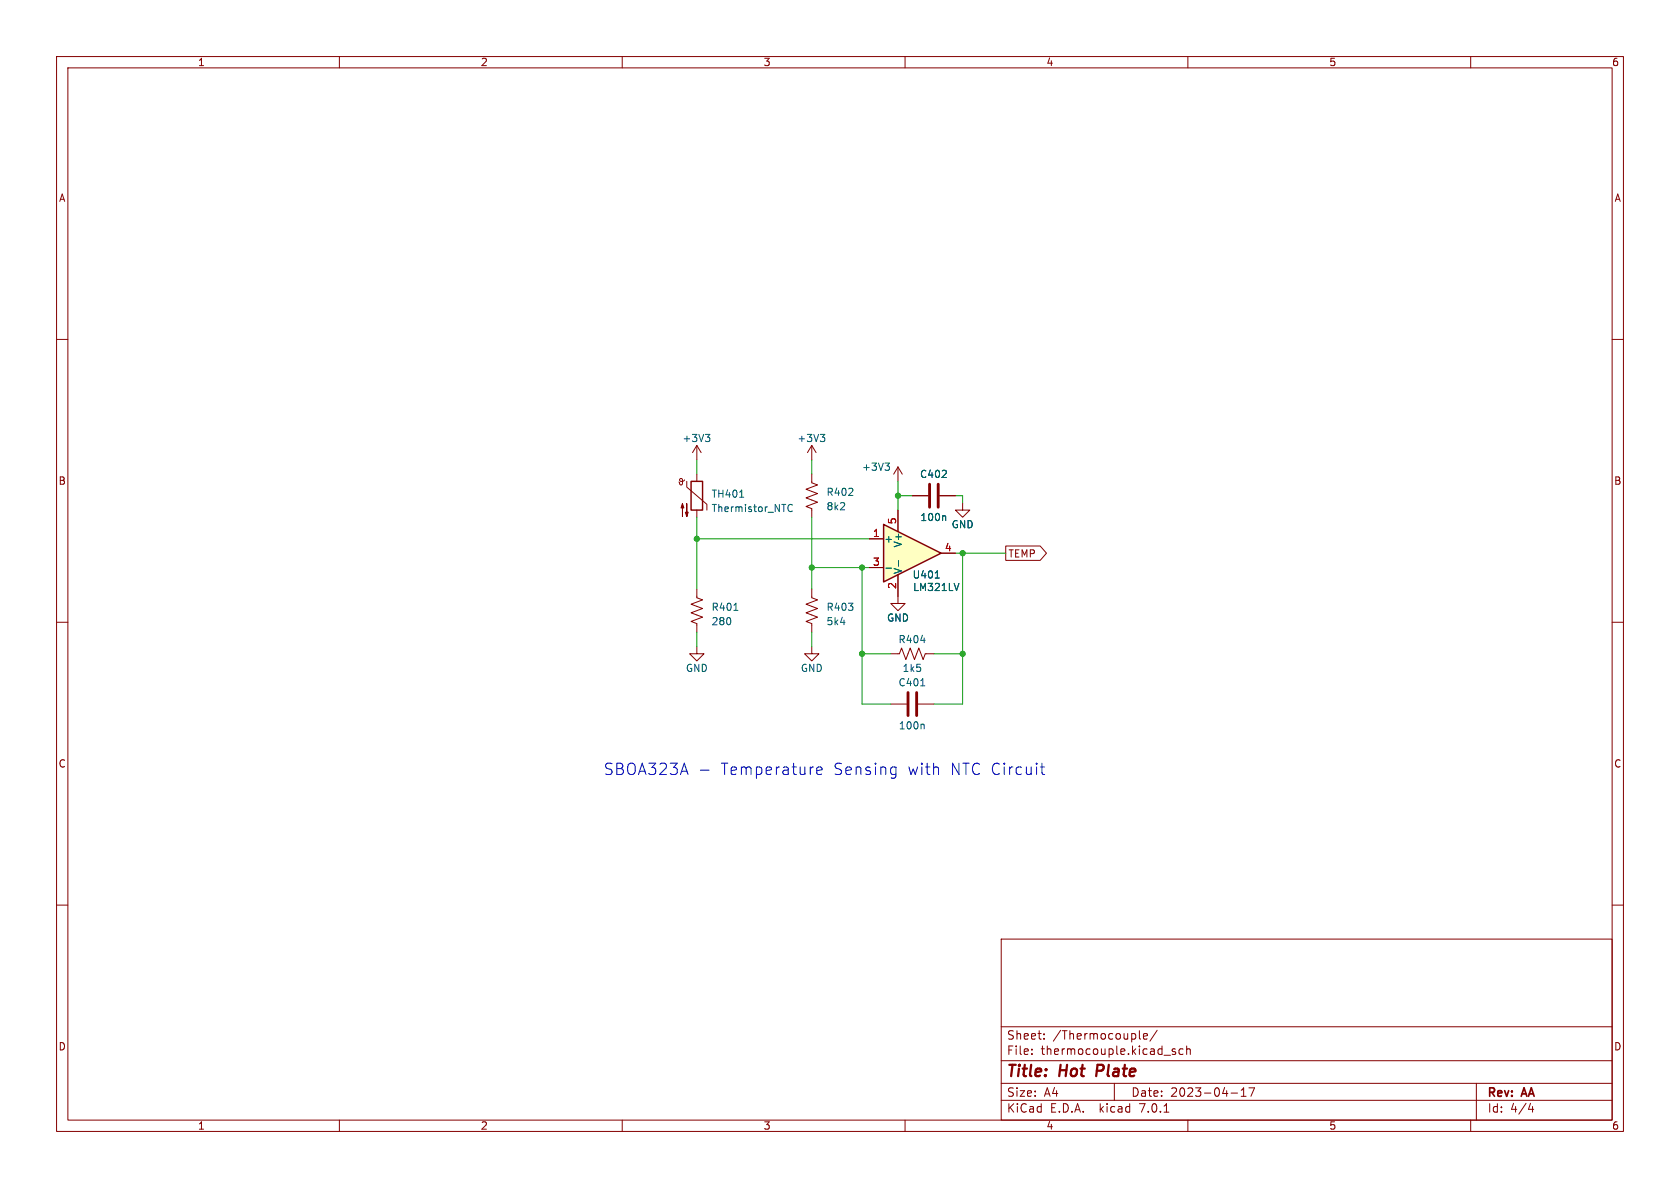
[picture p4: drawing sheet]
(kicad_sch (version 20230121) (generator eeschema)

 (paper "A4")

 (title_block
  (title "Hot Plate")
  (date "2023-04-17")
  (rev "AA"))

 (lib_symbols
  (symbol "Amplifier_Operational:LM321" (pin_names (offset 0.127)) (in_bom yes) (on_board yes)
   (property "Reference" "U" (at 0 7.62 0) (effects (font (size 1.27 1.27)) (justify left)))
   (property "Value" "LM321" (at 0 5.08 0) (effects (font (size 1.27 1.27)) (justify left)))
   (property "Footprint" "Package_TO_SOT_SMD:SOT-23-5" (at 0 0 0) (effects (font (size 1.27 1.27)) hide))
   (property "Datasheet" "http://www.ti.com/lit/ds/symlink/lm321.pdf" (at 0 0 0) (effects (font (size 1.27 1.27)) hide))
   (symbol "LM321_0_1"
    (polyline (pts (xy -5.08 5.08) (xy 5.08 0) (xy -5.08 -5.08) (xy -5.08 5.08)) (stroke (width 0.254) (type default)) (fill (type background))))
   (symbol "LM321_1_1"
    (pin input line (at -7.62 2.54 0) (length 2.54) (name "+" (effects (font (size 1.27 1.27)))) (number "1" (effects (font (size 1.27 1.27)))))
    (pin power_in line (at -2.54 -7.62 90) (length 3.81) (name "V-" (effects (font (size 1.27 1.27)))) (number "2" (effects (font (size 1.27 1.27)))))
    (pin input line (at -7.62 -2.54 0) (length 2.54) (name "-" (effects (font (size 1.27 1.27)))) (number "3" (effects (font (size 1.27 1.27)))))
    (pin output line (at 7.62 0 180) (length 2.54) (name "~" (effects (font (size 1.27 1.27)))) (number "4" (effects (font (size 1.27 1.27)))))
    (pin power_in line (at -2.54 7.62 270) (length 3.81) (name "V+" (effects (font (size 1.27 1.27)))) (number "5" (effects (font (size 1.27 1.27)))))))
  (symbol "Device:C" (pin_numbers hide) (pin_names (offset 0.254)) (in_bom yes) (on_board yes)
   (property "Reference" "C" (at 0.635 2.54 0) (effects (font (size 1.27 1.27)) (justify left)))
   (property "Value" "C" (at 0.635 -2.54 0) (effects (font (size 1.27 1.27)) (justify left)))
   (property "Footprint" "" (at 0.9652 -3.81 0) (effects (font (size 1.27 1.27)) hide))
   (property "Datasheet" "~" (at 0 0 0) (effects (font (size 1.27 1.27)) hide))
   (symbol "C_0_1"
    (polyline (pts (xy -2.032 -0.762) (xy 2.032 -0.762)) (stroke (width 0.508) (type default)) (fill (type none)))
    (polyline (pts (xy -2.032 0.762) (xy 2.032 0.762)) (stroke (width 0.508) (type default)) (fill (type none))))
   (symbol "C_1_1"
    (pin passive line (at 0 3.81 270) (length 2.794) (name "~" (effects (font (size 1.27 1.27)))) (number "1" (effects (font (size 1.27 1.27)))))
    (pin passive line (at 0 -3.81 90) (length 2.794) (name "~" (effects (font (size 1.27 1.27)))) (number "2" (effects (font (size 1.27 1.27)))))))
  (symbol "Device:R_US" (pin_numbers hide) (pin_names (offset 0)) (in_bom yes) (on_board yes)
   (property "Reference" "R" (at 2.54 0 90) (effects (font (size 1.27 1.27))))
   (property "Value" "R_US" (at -2.54 0 90) (effects (font (size 1.27 1.27))))
   (property "Footprint" "" (at 1.016 -0.254 90) (effects (font (size 1.27 1.27)) hide))
   (property "Datasheet" "~" (at 0 0 0) (effects (font (size 1.27 1.27)) hide))
   (symbol "R_US_0_1"
    (polyline (pts (xy 0 -2.286) (xy 0 -2.54)) (stroke (width 0) (type default)) (fill (type none)))
    (polyline (pts (xy 0 2.286) (xy 0 2.54)) (stroke (width 0) (type default)) (fill (type none)))
    (polyline (pts (xy 0 -0.762) (xy 1.016 -1.143) (xy 0 -1.524) (xy -1.016 -1.905) (xy 0 -2.286)) (stroke (width 0) (type default)) (fill (type none)))
    (polyline (pts (xy 0 0.762) (xy 1.016 0.381) (xy 0 0) (xy -1.016 -0.381) (xy 0 -0.762)) (stroke (width 0) (type default)) (fill (type none)))
    (polyline (pts (xy 0 2.286) (xy 1.016 1.905) (xy 0 1.524) (xy -1.016 1.143) (xy 0 0.762)) (stroke (width 0) (type default)) (fill (type none))))
   (symbol "R_US_1_1"
    (pin passive line (at 0 3.81 270) (length 1.27) (name "~" (effects (font (size 1.27 1.27)))) (number "1" (effects (font (size 1.27 1.27)))))
    (pin passive line (at 0 -3.81 90) (length 1.27) (name "~" (effects (font (size 1.27 1.27)))) (number "2" (effects (font (size 1.27 1.27)))))))
  (symbol "Device:Thermistor_NTC" (pin_numbers hide) (pin_names (offset 0)) (in_bom yes) (on_board yes)
   (property "Reference" "TH" (at -4.445 0 90) (effects (font (size 1.27 1.27))))
   (property "Value" "Thermistor_NTC" (at 3.175 0 90) (effects (font (size 1.27 1.27))))
   (property "Footprint" "" (at 0 1.27 0) (effects (font (size 1.27 1.27)) hide))
   (property "Datasheet" "~" (at 0 1.27 0) (effects (font (size 1.27 1.27)) hide))
   (symbol "Thermistor_NTC_0_1"
    (arc (start -3.048 2.159) (mid -3.0495 2.3143) (end -3.175 2.413) (stroke (width 0) (type default)) (fill (type none)))
    (arc (start -3.048 2.159) (mid -2.9736 1.9794) (end -2.794 1.905) (stroke (width 0) (type default)) (fill (type none)))
    (arc (start -3.048 2.794) (mid -2.9736 2.6144) (end -2.794 2.54) (stroke (width 0) (type default)) (fill (type none)))
    (arc (start -2.794 1.905) (mid -2.6144 1.9794) (end -2.54 2.159) (stroke (width 0) (type default)) (fill (type none)))
    (arc (start -2.794 2.54) (mid -2.4393 2.5587) (end -2.159 2.794) (stroke (width 0) (type default)) (fill (type none)))
    (arc (start -2.794 3.048) (mid -2.9736 2.9736) (end -3.048 2.794) (stroke (width 0) (type default)) (fill (type none)))
    (arc (start -2.54 2.794) (mid -2.6144 2.9736) (end -2.794 3.048) (stroke (width 0) (type default)) (fill (type none)))
    (rectangle (start -1.016 2.54) (end 1.016 -2.54) (stroke (width 0.254) (type default)) (fill (type none)))
    (polyline (pts (xy -2.54 2.159) (xy -2.54 2.794)) (stroke (width 0) (type default)) (fill (type none)))
    (polyline (pts (xy -1.778 2.54) (xy -1.778 1.524) (xy 1.778 -1.524) (xy 1.778 -2.54)) (stroke (width 0) (type default)) (fill (type none)))
    (polyline (pts (xy -2.54 -3.683) (xy -2.54 -1.397) (xy -2.794 -2.159) (xy -2.286 -2.159) (xy -2.54 -1.397) (xy -2.54 -1.651)) (stroke (width 0) (type default)) (fill (type outline)))
    (polyline (pts (xy -1.778 -1.397) (xy -1.778 -3.683) (xy -2.032 -2.921) (xy -1.524 -2.921) (xy -1.778 -3.683) (xy -1.778 -3.429)) (stroke (width 0) (type default)) (fill (type outline))))
   (symbol "Thermistor_NTC_1_1"
    (pin passive line (at 0 3.81 270) (length 1.27) (name "~" (effects (font (size 1.27 1.27)))) (number "1" (effects (font (size 1.27 1.27)))))
    (pin passive line (at 0 -3.81 90) (length 1.27) (name "~" (effects (font (size 1.27 1.27)))) (number "2" (effects (font (size 1.27 1.27)))))))
  (symbol "power:+3V3" (power) (pin_names (offset 0)) (in_bom yes) (on_board yes)
   (property "Reference" "#PWR" (at 0 -3.81 0) (effects (font (size 1.27 1.27)) hide))
   (property "Value" "+3V3" (at 0 3.556 0) (effects (font (size 1.27 1.27))))
   (property "Footprint" "" (at 0 0 0) (effects (font (size 1.27 1.27)) hide))
   (property "Datasheet" "" (at 0 0 0) (effects (font (size 1.27 1.27)) hide))
   (symbol "+3V3_0_1"
    (polyline (pts (xy -0.762 1.27) (xy 0 2.54)) (stroke (width 0) (type default)) (fill (type none)))
    (polyline (pts (xy 0 0) (xy 0 2.54)) (stroke (width 0) (type default)) (fill (type none)))
    (polyline (pts (xy 0 2.54) (xy 0.762 1.27)) (stroke (width 0) (type default)) (fill (type none))))
   (symbol "+3V3_1_1"
    (pin power_in line (at 0 0 90) (length 0) hide (name "+3V3" (effects (font (size 1.27 1.27)))) (number "1" (effects (font (size 1.27 1.27)))))))
  (symbol "power:GND" (power) (pin_names (offset 0)) (in_bom yes) (on_board yes)
   (property "Reference" "#PWR" (at 0 -6.35 0) (effects (font (size 1.27 1.27)) hide))
   (property "Value" "GND" (at 0 -3.81 0) (effects (font (size 1.27 1.27))))
   (property "Footprint" "" (at 0 0 0) (effects (font (size 1.27 1.27)) hide))
   (property "Datasheet" "" (at 0 0 0) (effects (font (size 1.27 1.27)) hide))
   (symbol "GND_0_1"
    (polyline (pts (xy 0 0) (xy 0 -1.27) (xy 1.27 -1.27) (xy 0 -2.54) (xy -1.27 -1.27) (xy 0 -1.27)) (stroke (width 0) (type default)) (fill (type none))))
   (symbol "GND_1_1"
    (pin power_in line (at 0 0 270) (length 0) hide (name "GND" (effects (font (size 1.27 1.27)))) (number "1" (effects (font (size 1.27 1.27))))))))

 (junction (at 170.18 115.57) (diameter 0) (color 0 0 0 0))
 (junction (at 152.4 100.33) (diameter 0) (color 0 0 0 0))
 (junction (at 123.19 95.25) (diameter 0) (color 0 0 0 0))
 (junction (at 170.18 97.79) (diameter 0) (color 0 0 0 0))
 (junction (at 143.51 100.33) (diameter 0) (color 0 0 0 0))
 (junction (at 152.4 115.57) (diameter 0) (color 0 0 0 0))
 (junction (at 158.75 87.63) (diameter 0) (color 0 0 0 0))

 (wire (pts (xy 143.51 91.44) (xy 143.51 100.33)) (stroke (width 0) (type default)))
 (wire (pts (xy 123.19 111.76) (xy 123.19 114.3)) (stroke (width 0) (type default)))
 (wire (pts (xy 152.4 100.33) (xy 152.4 115.57)) (stroke (width 0) (type default)))
 (wire (pts (xy 143.51 100.33) (xy 152.4 100.33)) (stroke (width 0) (type default)))
 (wire (pts (xy 170.18 97.79) (xy 170.18 115.57)) (stroke (width 0) (type default)))
 (wire (pts (xy 123.19 91.44) (xy 123.19 95.25)) (stroke (width 0) (type default)))
 (wire (pts (xy 158.75 87.63) (xy 161.29 87.63)) (stroke (width 0) (type default)))
 (wire (pts (xy 123.19 95.25) (xy 123.19 104.14)) (stroke (width 0) (type default)))
 (wire (pts (xy 158.75 87.63) (xy 158.75 90.17)) (stroke (width 0) (type default)))
 (wire (pts (xy 143.51 111.76) (xy 143.51 114.3)) (stroke (width 0) (type default)))
 (wire (pts (xy 168.91 97.79) (xy 170.18 97.79)) (stroke (width 0) (type default)))
 (wire (pts (xy 170.18 88.9) (xy 170.18 87.63)) (stroke (width 0) (type default)))
 (wire (pts (xy 152.4 100.33) (xy 153.67 100.33)) (stroke (width 0) (type default)))
 (wire (pts (xy 152.4 115.57) (xy 152.4 124.46)) (stroke (width 0) (type default)))
 (wire (pts (xy 157.48 115.57) (xy 152.4 115.57)) (stroke (width 0) (type default)))
 (wire (pts (xy 123.19 95.25) (xy 153.67 95.25)) (stroke (width 0) (type default)))
 (wire (pts (xy 143.51 81.28) (xy 143.51 83.82)) (stroke (width 0) (type default)))
 (wire (pts (xy 168.91 87.63) (xy 170.18 87.63)) (stroke (width 0) (type default)))
 (wire (pts (xy 152.4 124.46) (xy 157.48 124.46)) (stroke (width 0) (type default)))
 (wire (pts (xy 158.75 85.09) (xy 158.75 87.63)) (stroke (width 0) (type default)))
 (wire (pts (xy 165.1 115.57) (xy 170.18 115.57)) (stroke (width 0) (type default)))
 (wire (pts (xy 170.18 97.79) (xy 177.8 97.79)) (stroke (width 0) (type default)))
 (wire (pts (xy 170.18 115.57) (xy 170.18 124.46)) (stroke (width 0) (type default)))
 (wire (pts (xy 143.51 100.33) (xy 143.51 104.14)) (stroke (width 0) (type default)))
 (wire (pts (xy 165.1 124.46) (xy 170.18 124.46)) (stroke (width 0) (type default)))
 (wire (pts (xy 123.19 81.28) (xy 123.19 83.82)) (stroke (width 0) (type default)))

 (text "SBOA323A - Temperature Sensing with NTC Circuit" (at 106.68 137.16 0) (effects (font (size 2 2)) (justify left bottom)))

 (global_label "TEMP" (shape output) (at 177.8 97.79 0) (fields_autoplaced) (effects (font (size 1.27 1.27)) (justify left))
  (property "Intersheetrefs" "${INTERSHEET_REFS}" (at 185.5438 97.79 0) (effects (font (size 1.27 1.27)) (justify left) hide)))

 (symbol (lib_id "Device:C") (at 161.29 124.46 270) (unit 1) (in_bom yes) (on_board yes) (dnp no)
  (property "Reference" "C3" (at 161.29 120.65 90) (effects (font (size 1.27 1.27))))
  (property "Value" "100n" (at 161.29 128.27 90) (effects (font (size 1.27 1.27))))
  (property "Footprint" "Capacitor_SMD:C_0603_1608Metric_Pad1.08x0.95mm_HandSolder" (at 157.48 125.4252 0) (effects (font (size 1.27 1.27)) hide))
  (property "Datasheet" "~" (at 161.29 124.46 0) (effects (font (size 1.27 1.27)) hide))
  (property "LCSC Part #" "C14663" (at 161.29 124.46 0) (effects (font (size 1.27 1.27)) hide))
  (property "MPN" "CC0603KRX7R9BB104" (at 161.29 124.46 0) (effects (font (size 1.27 1.27)) hide)) (pin "1") (pin "2")
  (instances (project "HotPlate" (path "" (reference "C3") (unit 1)) (path "" (reference "C401") (unit 1)))))

 (symbol (lib_id "Device:R_US") (at 123.19 107.95 0) (unit 1) (in_bom yes) (on_board yes) (dnp no) (fields_autoplaced)
  (property "Reference" "R1" (at 125.73 107.315 0) (effects (font (size 1.27 1.27)) (justify left)))
  (property "Value" "280" (at 125.73 109.855 0) (effects (font (size 1.27 1.27)) (justify left)))
  (property "Footprint" "Resistor_SMD:R_0603_1608Metric_Pad0.98x0.95mm_HandSolder" (at 124.206 108.204 90) (effects (font (size 1.27 1.27)) hide))
  (property "Datasheet" "~" (at 123.19 107.95 0) (effects (font (size 1.27 1.27)) hide))
  (property "LCSC Part #" "" (at 123.19 107.95 0) (effects (font (size 1.27 1.27)) hide)) (pin "1") (pin "2")
  (instances (project "HotPlate" (path "" (reference "R1") (unit 1)) (path "" (reference "R401") (unit 1)) (path "" (reference "R301") (unit 1)))))

 (symbol (lib_id "power:+3V3") (at 143.51 81.28 0) (unit 1) (in_bom yes) (on_board yes) (dnp no)
  (property "Reference" "#PWR018" (at 143.51 85.09 0) (effects (font (size 1.27 1.27)) hide))
  (property "Value" "+3V3" (at 143.51 77.47 0) (effects (font (size 1.27 1.27))))
  (property "Footprint" "" (at 143.51 81.28 0) (effects (font (size 1.27 1.27)) hide))
  (property "Datasheet" "" (at 143.51 81.28 0) (effects (font (size 1.27 1.27)) hide)) (pin "1")
  (instances (project "HotPlate" (path "" (reference "#PWR018") (unit 1)) (path "" (reference "#PWR0403") (unit 1)))))

 (symbol (lib_id "power:GND") (at 170.18 88.9 0) (unit 1) (in_bom yes) (on_board yes) (dnp no)
  (property "Reference" "#PWR011" (at 170.18 95.25 0) (effects (font (size 1.27 1.27)) hide))
  (property "Value" "GND" (at 170.18 92.71 0) (effects (font (size 1.27 1.27))))
  (property "Footprint" "" (at 170.18 88.9 0) (effects (font (size 1.27 1.27)) hide))
  (property "Datasheet" "" (at 170.18 88.9 0) (effects (font (size 1.27 1.27)) hide)) (pin "1")
  (instances (project "HotPlate" (path "" (reference "#PWR011") (unit 1)) (path "" (reference "#PWR0407") (unit 1)))))

 (symbol (lib_id "power:GND") (at 158.75 105.41 0) (unit 1) (in_bom yes) (on_board yes) (dnp no)
  (property "Reference" "#PWR011" (at 158.75 111.76 0) (effects (font (size 1.27 1.27)) hide))
  (property "Value" "GND" (at 158.75 109.22 0) (effects (font (size 1.27 1.27))))
  (property "Footprint" "" (at 158.75 105.41 0) (effects (font (size 1.27 1.27)) hide))
  (property "Datasheet" "" (at 158.75 105.41 0) (effects (font (size 1.27 1.27)) hide)) (pin "1")
  (instances (project "HotPlate" (path "" (reference "#PWR011") (unit 1)) (path "" (reference "#PWR0406") (unit 1)))))

 (symbol (lib_id "power:+3V3") (at 158.75 85.09 0) (unit 1) (in_bom yes) (on_board yes) (dnp no)
  (property "Reference" "#PWR018" (at 158.75 88.9 0) (effects (font (size 1.27 1.27)) hide))
  (property "Value" "+3V3" (at 154.94 82.55 0) (effects (font (size 1.27 1.27))))
  (property "Footprint" "" (at 158.75 85.09 0) (effects (font (size 1.27 1.27)) hide))
  (property "Datasheet" "" (at 158.75 85.09 0) (effects (font (size 1.27 1.27)) hide)) (pin "1")
  (instances (project "HotPlate" (path "" (reference "#PWR018") (unit 1)) (path "" (reference "#PWR0405") (unit 1)))))

 (symbol (lib_id "Device:R_US") (at 161.29 115.57 90) (unit 1) (in_bom yes) (on_board yes) (dnp no)
  (property "Reference" "R1" (at 161.29 113.03 90) (effects (font (size 1.27 1.27))))
  (property "Value" "1k5" (at 161.29 118.11 90) (effects (font (size 1.27 1.27))))
  (property "Footprint" "Resistor_SMD:R_0603_1608Metric_Pad0.98x0.95mm_HandSolder" (at 161.544 114.554 90) (effects (font (size 1.27 1.27)) hide))
  (property "Datasheet" "~" (at 161.29 115.57 0) (effects (font (size 1.27 1.27)) hide))
  (property "LCSC Part #" "" (at 161.29 115.57 0) (effects (font (size 1.27 1.27)) hide)) (pin "1") (pin "2")
  (instances (project "HotPlate" (path "" (reference "R1") (unit 1)) (path "" (reference "R404") (unit 1)) (path "" (reference "R301") (unit 1)))))

 (symbol (lib_id "Amplifier_Operational:LM321") (at 161.29 97.79 0) (unit 1) (in_bom yes) (on_board yes) (dnp no)
  (property "Reference" "U401" (at 163.83 101.6 0) (effects (font (size 1.27 1.27))))
  (property "Value" "LM321LV" (at 165.5397 103.808 0) (effects (font (size 1.27 1.27))))
  (property "Footprint" "Package_TO_SOT_SMD:SOT-23-5" (at 161.29 97.79 0) (effects (font (size 1.27 1.27)) hide))
  (property "Datasheet" "http://www.ti.com/lit/ds/symlink/lm321.pdf" (at 161.29 97.79 0) (effects (font (size 1.27 1.27)) hide)) (pin "1") (pin "2") (pin "3") (pin "4") (pin "5")
  (instances (project "HotPlate" (path "" (reference "U401") (unit 1)) (path "" (reference "U401") (unit 1)))))

 (symbol (lib_id "power:+3V3") (at 123.19 81.28 0) (unit 1) (in_bom yes) (on_board yes) (dnp no)
  (property "Reference" "#PWR018" (at 123.19 85.09 0) (effects (font (size 1.27 1.27)) hide))
  (property "Value" "+3V3" (at 123.19 77.47 0) (effects (font (size 1.27 1.27))))
  (property "Footprint" "" (at 123.19 81.28 0) (effects (font (size 1.27 1.27)) hide))
  (property "Datasheet" "" (at 123.19 81.28 0) (effects (font (size 1.27 1.27)) hide)) (pin "1")
  (instances (project "HotPlate" (path "" (reference "#PWR018") (unit 1)) (path "" (reference "#PWR0401") (unit 1)))))

 (symbol (lib_id "Device:R_US") (at 143.51 87.63 0) (unit 1) (in_bom yes) (on_board yes) (dnp no) (fields_autoplaced)
  (property "Reference" "R1" (at 146.05 86.995 0) (effects (font (size 1.27 1.27)) (justify left)))
  (property "Value" "8k2" (at 146.05 89.535 0) (effects (font (size 1.27 1.27)) (justify left)))
  (property "Footprint" "Resistor_SMD:R_0603_1608Metric_Pad0.98x0.95mm_HandSolder" (at 144.526 87.884 90) (effects (font (size 1.27 1.27)) hide))
  (property "Datasheet" "~" (at 143.51 87.63 0) (effects (font (size 1.27 1.27)) hide))
  (property "LCSC Part #" "" (at 143.51 87.63 0) (effects (font (size 1.27 1.27)) hide)) (pin "1") (pin "2")
  (instances (project "HotPlate" (path "" (reference "R1") (unit 1)) (path "" (reference "R402") (unit 1)) (path "" (reference "R301") (unit 1)))))

 (symbol (lib_id "Device:Thermistor_NTC") (at 123.19 87.63 0) (unit 1) (in_bom yes) (on_board yes) (dnp no) (fields_autoplaced)
  (property "Reference" "TH401" (at 125.73 87.3125 0) (effects (font (size 1.27 1.27)) (justify left)))
  (property "Value" "Thermistor_NTC" (at 125.73 89.8525 0) (effects (font (size 1.27 1.27)) (justify left)))
  (property "Footprint" "Connector_PinHeader_2.54mm:PinHeader_2x01_P2.54mm_Vertical" (at 123.19 86.36 0) (effects (font (size 1.27 1.27)) hide))
  (property "Datasheet" "~" (at 123.19 86.36 0) (effects (font (size 1.27 1.27)) hide))
  (property "LCSC Part #" "" (at 123.19 87.63 0) (effects (font (size 1.27 1.27)) hide)) (pin "1") (pin "2")
  (instances (project "HotPlate" (path "" (reference "TH401") (unit 1)))))

 (symbol (lib_id "Device:R_US") (at 143.51 107.95 0) (unit 1) (in_bom yes) (on_board yes) (dnp no) (fields_autoplaced)
  (property "Reference" "R1" (at 146.05 107.315 0) (effects (font (size 1.27 1.27)) (justify left)))
  (property "Value" "5k4" (at 146.05 109.855 0) (effects (font (size 1.27 1.27)) (justify left)))
  (property "Footprint" "Resistor_SMD:R_0603_1608Metric_Pad0.98x0.95mm_HandSolder" (at 144.526 108.204 90) (effects (font (size 1.27 1.27)) hide))
  (property "Datasheet" "~" (at 143.51 107.95 0) (effects (font (size 1.27 1.27)) hide))
  (property "LCSC Part #" "" (at 143.51 107.95 0) (effects (font (size 1.27 1.27)) hide)) (pin "1") (pin "2")
  (instances (project "HotPlate" (path "" (reference "R1") (unit 1)) (path "" (reference "R403") (unit 1)) (path "" (reference "R301") (unit 1)))))

 (symbol (lib_id "power:GND") (at 143.51 114.3 0) (unit 1) (in_bom yes) (on_board yes) (dnp no)
  (property "Reference" "#PWR011" (at 143.51 120.65 0) (effects (font (size 1.27 1.27)) hide))
  (property "Value" "GND" (at 143.51 118.11 0) (effects (font (size 1.27 1.27))))
  (property "Footprint" "" (at 143.51 114.3 0) (effects (font (size 1.27 1.27)) hide))
  (property "Datasheet" "" (at 143.51 114.3 0) (effects (font (size 1.27 1.27)) hide)) (pin "1")
  (instances (project "HotPlate" (path "" (reference "#PWR011") (unit 1)) (path "" (reference "#PWR0404") (unit 1)))))

 (symbol (lib_id "Device:C") (at 165.1 87.63 270) (unit 1) (in_bom yes) (on_board yes) (dnp no)
  (property "Reference" "C3" (at 165.1 83.82 90) (effects (font (size 1.27 1.27))))
  (property "Value" "100n" (at 165.1 91.44 90) (effects (font (size 1.27 1.27))))
  (property "Footprint" "Capacitor_SMD:C_0603_1608Metric_Pad1.08x0.95mm_HandSolder" (at 161.29 88.5952 0) (effects (font (size 1.27 1.27)) hide))
  (property "Datasheet" "~" (at 165.1 87.63 0) (effects (font (size 1.27 1.27)) hide))
  (property "LCSC Part #" "C14663" (at 165.1 87.63 0) (effects (font (size 1.27 1.27)) hide))
  (property "MPN" "CC0603KRX7R9BB104" (at 165.1 87.63 0) (effects (font (size 1.27 1.27)) hide)) (pin "1") (pin "2")
  (instances (project "HotPlate" (path "" (reference "C3") (unit 1)) (path "" (reference "C402") (unit 1)))))

 (symbol (lib_id "power:GND") (at 123.19 114.3 0) (unit 1) (in_bom yes) (on_board yes) (dnp no)
  (property "Reference" "#PWR011" (at 123.19 120.65 0) (effects (font (size 1.27 1.27)) hide))
  (property "Value" "GND" (at 123.19 118.11 0) (effects (font (size 1.27 1.27))))
  (property "Footprint" "" (at 123.19 114.3 0) (effects (font (size 1.27 1.27)) hide))
  (property "Datasheet" "" (at 123.19 114.3 0) (effects (font (size 1.27 1.27)) hide)) (pin "1")
  (instances (project "HotPlate" (path "" (reference "#PWR011") (unit 1)) (path "" (reference "#PWR0402") (unit 1))))))
